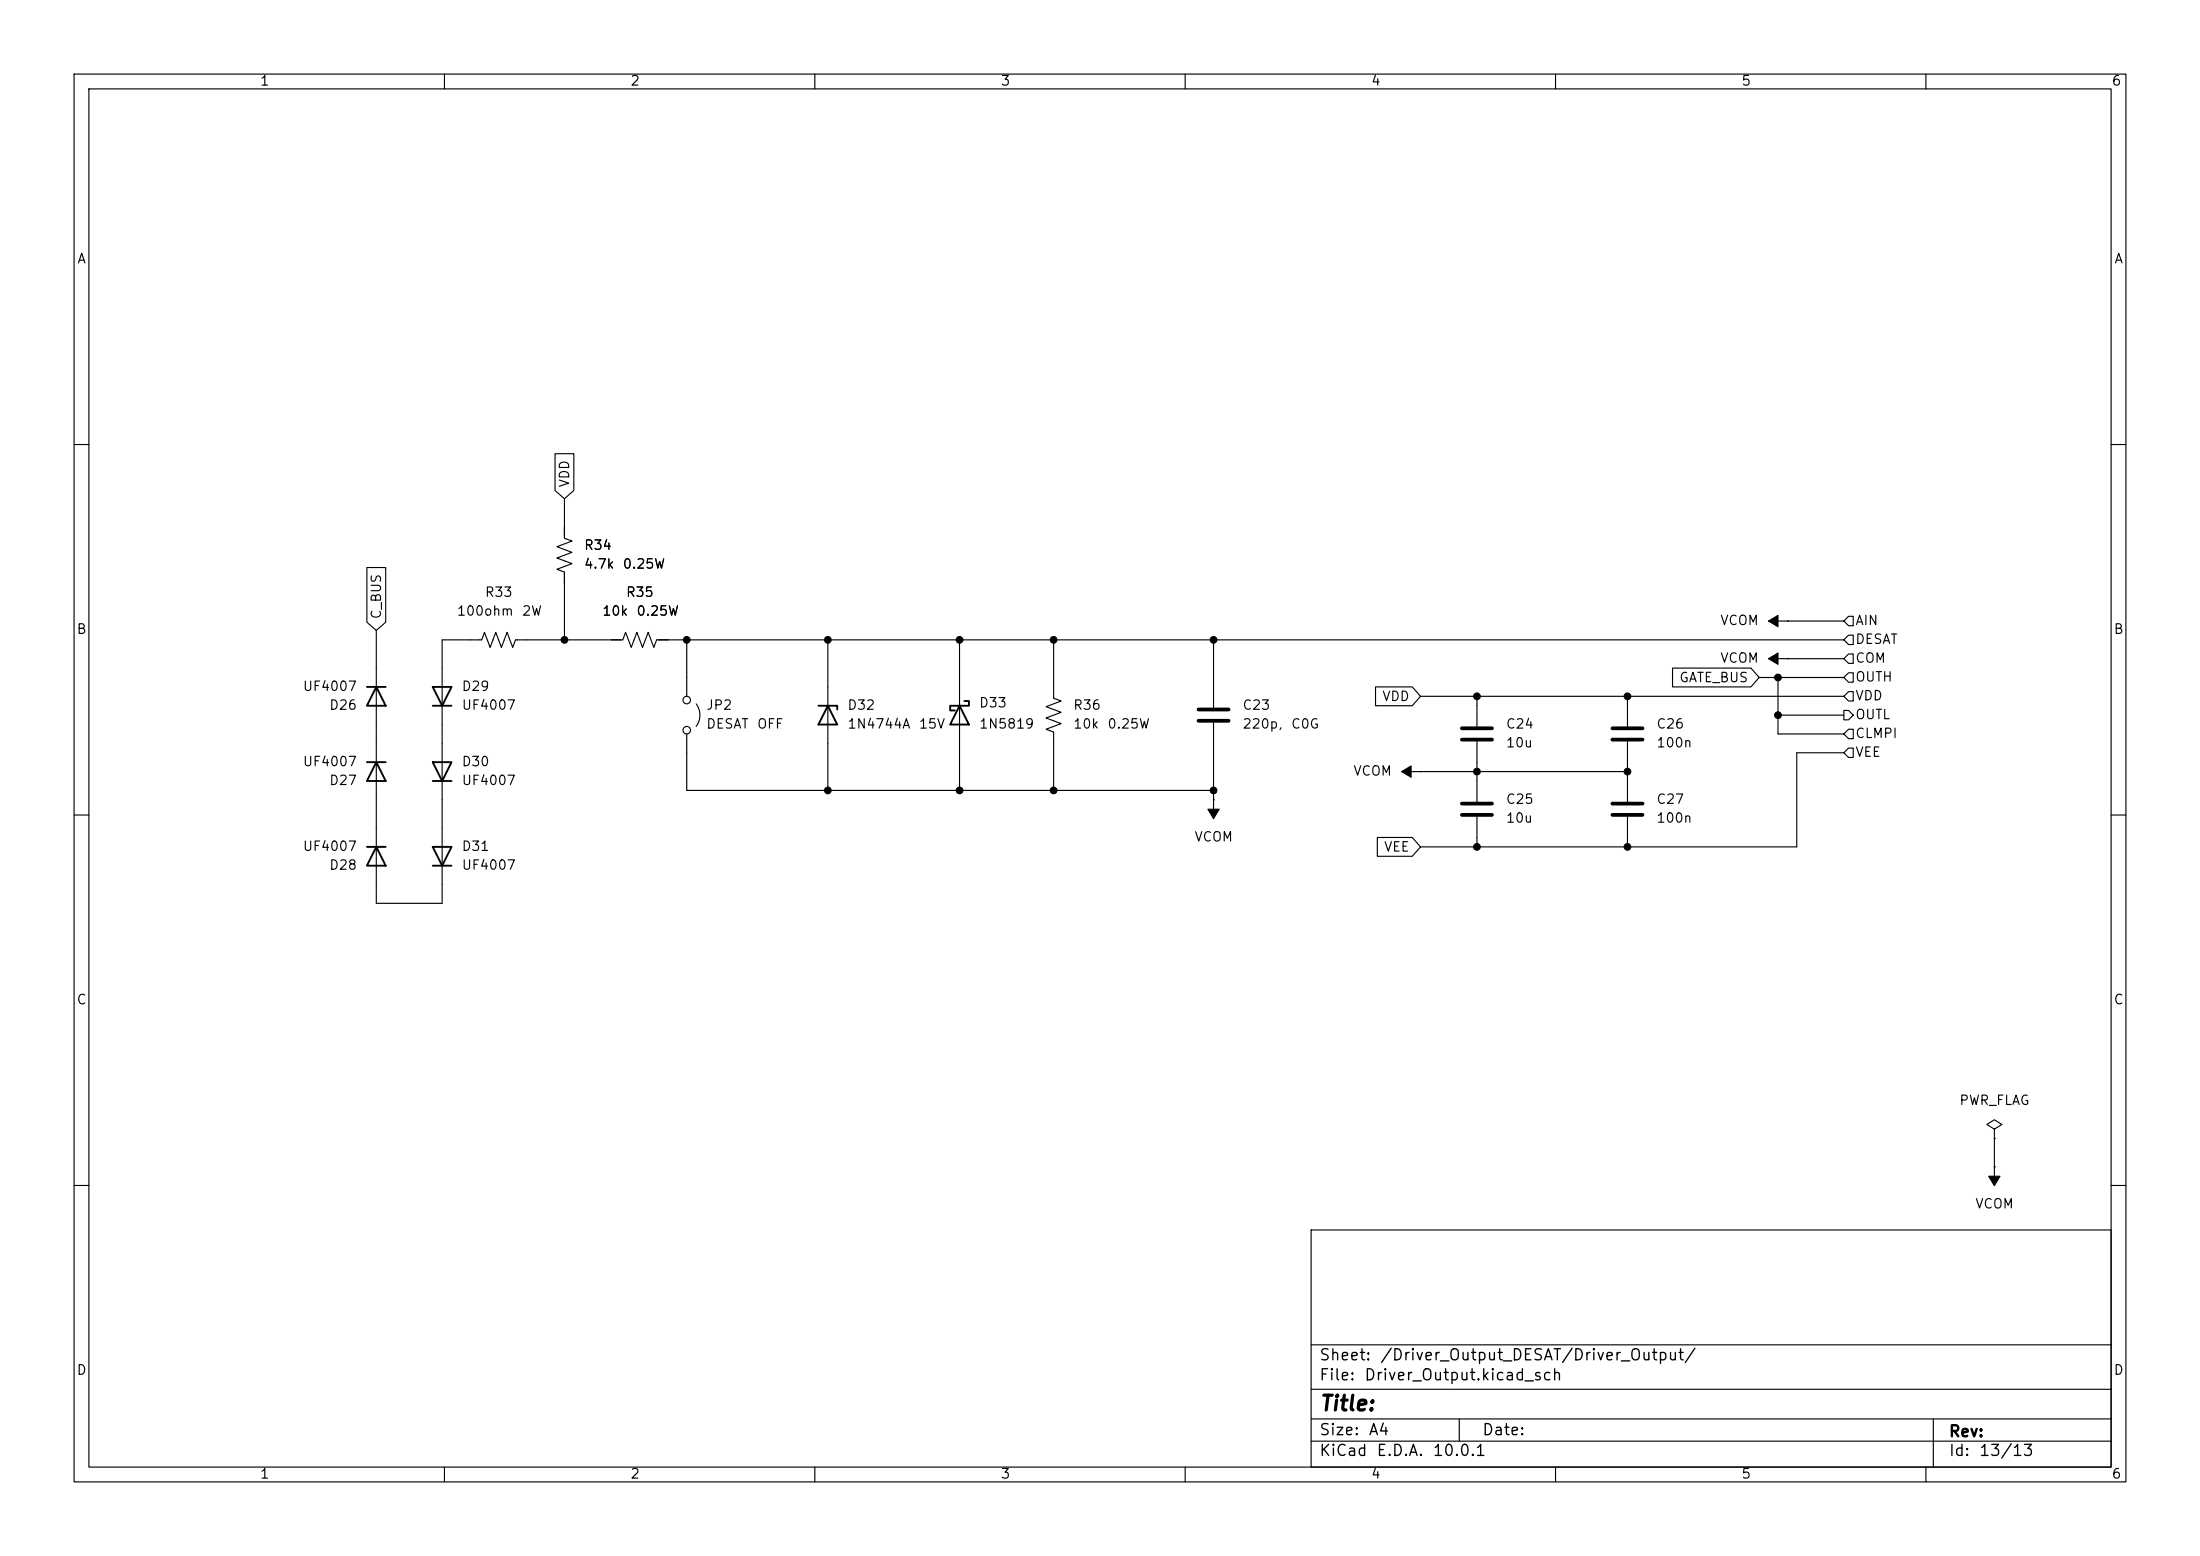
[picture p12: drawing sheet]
(kicad_sch
 (version 20260306)
 (generator "eeschema")
 (generator_version "10.0")
 (paper "A4")
 (lib_symbols
  (symbol "Device:C"
   (pin_numbers (hide yes))
   (pin_names
    (offset 0.254)) (exclude_from_sim no) (in_bom yes) (on_board yes)
   (in_pos_files yes)
   (duplicate_pin_numbers_are_jumpers no)
   (property "Reference" "C" (at 0.635 2.54 0) (show_name no) (do_not_autoplace no) (effects (font (size 1.27 1.27)) (justify left)))
   (property "Value" "C" (at 0.635 -2.54 0) (show_name no) (do_not_autoplace no) (effects (font (size 1.27 1.27)) (justify left)))
   (property "Footprint" "" (at 0.9652 -3.81 0) (show_name no) (do_not_autoplace no) (hide yes) (effects (font (size 1.27 1.27))))
   (property "Datasheet" "" (at 0 0 0) (show_name no) (do_not_autoplace no) (hide yes) (effects (font (size 1.27 1.27))))
   (property "Description" "Unpolarized capacitor" (at 0 0 0) (show_name no) (do_not_autoplace no) (hide yes) (effects (font (size 1.27 1.27))))
   (symbol "C_0_1"
    (polyline (pts (xy -2.032 0.762) (xy 2.032 0.762)) (stroke (width 0.508) (type default)) (fill (type none)))
    (polyline (pts (xy -2.032 -0.762) (xy 2.032 -0.762)) (stroke (width 0.508) (type default)) (fill (type none))))
   (symbol "C_1_1"
    (pin passive line (at 0 3.81 270) (length 2.794) (name "" (effects (font (size 1.27 1.27)))) (number "1" (effects (font (size 1.27 1.27)))))
    (pin passive line (at 0 -3.81 90) (length 2.794) (name "" (effects (font (size 1.27 1.27)))) (number "2" (effects (font (size 1.27 1.27))))))
   (embedded_fonts no))
  (symbol "Device:D"
   (pin_numbers (hide yes))
   (pin_names
    (offset 1.016) (hide yes)) (exclude_from_sim no) (in_bom yes) (on_board yes)
   (in_pos_files yes)
   (duplicate_pin_numbers_are_jumpers no)
   (property "Reference" "D" (at 0 2.54 0) (show_name no) (do_not_autoplace no) (effects (font (size 1.27 1.27))))
   (property "Value" "D" (at 0 -2.54 0) (show_name no) (do_not_autoplace no) (effects (font (size 1.27 1.27))))
   (property "Footprint" "" (at 0 0 0) (show_name no) (do_not_autoplace no) (hide yes) (effects (font (size 1.27 1.27))))
   (property "Datasheet" "" (at 0 0 0) (show_name no) (do_not_autoplace no) (hide yes) (effects (font (size 1.27 1.27))))
   (property "Description" "Diode" (at 0 0 0) (show_name no) (do_not_autoplace no) (hide yes) (effects (font (size 1.27 1.27))))
   (property "Sim.Device" "D" (at 0 0 0) (show_name no) (do_not_autoplace no) (hide yes) (effects (font (size 1.27 1.27))))
   (property "Sim.Pins" "1=K 2=A" (at 0 0 0) (show_name no) (do_not_autoplace no) (hide yes) (effects (font (size 1.27 1.27))))
   (symbol "D_0_1"
    (polyline (pts (xy -1.27 1.27) (xy -1.27 -1.27)) (stroke (width 0.254) (type default)) (fill (type none)))
    (polyline (pts (xy 1.27 1.27) (xy 1.27 -1.27) (xy -1.27 0) (xy 1.27 1.27)) (stroke (width 0.254) (type default)) (fill (type none)))
    (polyline (pts (xy 1.27 0) (xy -1.27 0)) (stroke (width 0) (type default)) (fill (type none))))
   (symbol "D_1_1"
    (pin passive line (at -3.81 0 0) (length 2.54) (name "K" (effects (font (size 1.27 1.27)))) (number "1" (effects (font (size 1.27 1.27)))))
    (pin passive line (at 3.81 0 180) (length 2.54) (name "A" (effects (font (size 1.27 1.27)))) (number "2" (effects (font (size 1.27 1.27))))))
   (embedded_fonts no))
  (symbol "Device:D_Zener"
   (pin_numbers (hide yes))
   (pin_names
    (offset 1.016) (hide yes)) (exclude_from_sim no) (in_bom yes) (on_board yes)
   (in_pos_files yes)
   (duplicate_pin_numbers_are_jumpers no)
   (property "Reference" "D" (at 0 2.54 0) (show_name no) (do_not_autoplace no) (effects (font (size 1.27 1.27))))
   (property "Value" "D_Zener" (at 0 -2.54 0) (show_name no) (do_not_autoplace no) (effects (font (size 1.27 1.27))))
   (property "Footprint" "" (at 0 0 0) (show_name no) (do_not_autoplace no) (hide yes) (effects (font (size 1.27 1.27))))
   (property "Datasheet" "" (at 0 0 0) (show_name no) (do_not_autoplace no) (hide yes) (effects (font (size 1.27 1.27))))
   (property "Description" "Zener diode" (at 0 0 0) (show_name no) (do_not_autoplace no) (hide yes) (effects (font (size 1.27 1.27))))
   (symbol "D_Zener_0_1"
    (polyline (pts (xy -1.27 -1.27) (xy -1.27 1.27) (xy -0.762 1.27)) (stroke (width 0.254) (type default)) (fill (type none)))
    (polyline (pts (xy 1.27 0) (xy -1.27 0)) (stroke (width 0) (type default)) (fill (type none)))
    (polyline (pts (xy 1.27 -1.27) (xy 1.27 1.27) (xy -1.27 0) (xy 1.27 -1.27)) (stroke (width 0.254) (type default)) (fill (type none))))
   (symbol "D_Zener_1_1"
    (pin passive line (at -3.81 0 0) (length 2.54) (name "K" (effects (font (size 1.27 1.27)))) (number "1" (effects (font (size 1.27 1.27)))))
    (pin passive line (at 3.81 0 180) (length 2.54) (name "A" (effects (font (size 1.27 1.27)))) (number "2" (effects (font (size 1.27 1.27))))))
   (embedded_fonts no))
  (symbol "Device:R_US"
   (pin_numbers (hide yes))
   (pin_names
    (offset 0)) (exclude_from_sim no) (in_bom yes) (on_board yes)
   (in_pos_files yes)
   (duplicate_pin_numbers_are_jumpers no)
   (property "Reference" "R" (at 2.54 0 90) (show_name no) (do_not_autoplace no) (effects (font (size 1.27 1.27))))
   (property "Value" "R_US" (at -2.54 0 90) (show_name no) (do_not_autoplace no) (effects (font (size 1.27 1.27))))
   (property "Footprint" "" (at 1.016 -0.254 90) (show_name no) (do_not_autoplace no) (hide yes) (effects (font (size 1.27 1.27))))
   (property "Datasheet" "" (at 0 0 0) (show_name no) (do_not_autoplace no) (hide yes) (effects (font (size 1.27 1.27))))
   (property "Description" "Resistor, US symbol" (at 0 0 0) (show_name no) (do_not_autoplace no) (hide yes) (effects (font (size 1.27 1.27))))
   (symbol "R_US_0_1"
    (polyline (pts (xy 0 2.286) (xy 0 2.54)) (stroke (width 0) (type default)) (fill (type none)))
    (polyline (pts (xy 0 2.286) (xy 1.016 1.905) (xy 0 1.524) (xy -1.016 1.143) (xy 0 0.762)) (stroke (width 0) (type default)) (fill (type none)))
    (polyline (pts (xy 0 0.762) (xy 1.016 0.381) (xy 0 0) (xy -1.016 -0.381) (xy 0 -0.762)) (stroke (width 0) (type default)) (fill (type none)))
    (polyline (pts (xy 0 -0.762) (xy 1.016 -1.143) (xy 0 -1.524) (xy -1.016 -1.905) (xy 0 -2.286)) (stroke (width 0) (type default)) (fill (type none)))
    (polyline (pts (xy 0 -2.286) (xy 0 -2.54)) (stroke (width 0) (type default)) (fill (type none))))
   (symbol "R_US_1_1"
    (pin passive line (at 0 3.81 270) (length 1.27) (name "" (effects (font (size 1.27 1.27)))) (number "1" (effects (font (size 1.27 1.27)))))
    (pin passive line (at 0 -3.81 90) (length 1.27) (name "" (effects (font (size 1.27 1.27)))) (number "2" (effects (font (size 1.27 1.27))))))
   (embedded_fonts no))
  (symbol "Diode:1N5819"
   (pin_numbers (hide yes))
   (pin_names
    (offset 1.016) (hide yes)) (exclude_from_sim no) (in_bom yes) (on_board yes)
   (in_pos_files yes)
   (duplicate_pin_numbers_are_jumpers no)
   (property "Reference" "D" (at 0 2.54 0) (show_name no) (do_not_autoplace no) (effects (font (size 1.27 1.27))))
   (property "Value" "1N5819" (at 0 -2.54 0) (show_name no) (do_not_autoplace no) (effects (font (size 1.27 1.27))))
   (property "Footprint" "Diode_THT:D_DO-41_SOD81_P10.16mm_Horizontal" (at 0 -4.445 0) (show_name no) (do_not_autoplace no) (hide yes) (effects (font (size 1.27 1.27))))
   (property "Datasheet" "http://www.vishay.com/docs/88525/1n5817.pdf" (at 0 0 0) (show_name no) (do_not_autoplace no) (hide yes) (effects (font (size 1.27 1.27))))
   (property "Description" "40V 1A Schottky Barrier Rectifier Diode, DO-41" (at 0 0 0) (show_name no) (do_not_autoplace no) (hide yes) (effects (font (size 1.27 1.27))))
   (symbol "1N5819_0_1"
    (polyline (pts (xy -1.905 0.635) (xy -1.905 1.27) (xy -1.27 1.27) (xy -1.27 -1.27) (xy -0.635 -1.27) (xy -0.635 -0.635)) (stroke (width 0.254) (type default)) (fill (type none)))
    (polyline (pts (xy 1.27 1.27) (xy 1.27 -1.27) (xy -1.27 0) (xy 1.27 1.27)) (stroke (width 0.254) (type default)) (fill (type none)))
    (polyline (pts (xy 1.27 0) (xy -1.27 0)) (stroke (width 0) (type default)) (fill (type none))))
   (symbol "1N5819_1_1"
    (pin passive line (at -3.81 0 0) (length 2.54) (name "K" (effects (font (size 1.27 1.27)))) (number "1" (effects (font (size 1.27 1.27)))))
    (pin passive line (at 3.81 0 180) (length 2.54) (name "A" (effects (font (size 1.27 1.27)))) (number "2" (effects (font (size 1.27 1.27))))))
   (embedded_fonts no))
  (symbol "Jumper:Jumper_2_Open"
   (pin_numbers (hide yes))
   (pin_names
    (offset 0) (hide yes)) (exclude_from_sim no) (in_bom yes) (on_board yes)
   (in_pos_files yes)
   (duplicate_pin_numbers_are_jumpers no)
   (property "Reference" "JP" (at 0 2.794 0) (show_name no) (do_not_autoplace no) (effects (font (size 1.27 1.27))))
   (property "Value" "Jumper_2_Open" (at 0 -2.286 0) (show_name no) (do_not_autoplace no) (effects (font (size 1.27 1.27))))
   (property "Footprint" "" (at 0 0 0) (show_name no) (do_not_autoplace no) (hide yes) (effects (font (size 1.27 1.27))))
   (property "Datasheet" "" (at 0 0 0) (show_name no) (do_not_autoplace no) (hide yes) (effects (font (size 1.27 1.27))))
   (property "Description" "Jumper, 2-pole, open" (at 0 0 0) (show_name no) (do_not_autoplace no) (hide yes) (effects (font (size 1.27 1.27))))
   (symbol "Jumper_2_Open_0_0"
    (circle (center -2.032 0) (radius 0.508) (stroke (width 0) (type default)) (fill (type none)))
    (circle (center 2.032 0) (radius 0.508) (stroke (width 0) (type default)) (fill (type none))))
   (symbol "Jumper_2_Open_0_1"
    (arc (start -1.524 1.27) (mid 0 1.778) (end 1.524 1.27) (stroke (width 0) (type default)) (fill (type none))))
   (symbol "Jumper_2_Open_1_1"
    (pin passive line (at -5.08 0 0) (length 2.54) (name "A" (effects (font (size 1.27 1.27)))) (number "1" (effects (font (size 1.27 1.27)))))
    (pin passive line (at 5.08 0 180) (length 2.54) (name "B" (effects (font (size 1.27 1.27)))) (number "2" (effects (font (size 1.27 1.27))))))
   (embedded_fonts no))
  (symbol "power:PWR_FLAG"
   (power global)
   (pin_numbers (hide yes))
   (pin_names
    (offset 0) (hide yes)) (exclude_from_sim no) (in_bom yes) (on_board yes)
   (in_pos_files yes)
   (duplicate_pin_numbers_are_jumpers no)
   (property "Reference" "#FLG" (at 0 1.905 0) (show_name no) (do_not_autoplace no) (hide yes) (effects (font (size 1.27 1.27))))
   (property "Value" "PWR_FLAG" (at 0 3.81 0) (show_name no) (do_not_autoplace no) (effects (font (size 1.27 1.27))))
   (property "Footprint" "" (at 0 0 0) (show_name no) (do_not_autoplace no) (hide yes) (effects (font (size 1.27 1.27))))
   (property "Datasheet" "" (at 0 0 0) (show_name no) (do_not_autoplace no) (hide yes) (effects (font (size 1.27 1.27))))
   (property "Description" "Special symbol for telling ERC where power comes from" (at 0 0 0) (show_name no) (do_not_autoplace no) (hide yes) (effects (font (size 1.27 1.27))))
   (symbol "PWR_FLAG_0_0"
    (pin power_out line (at 0 0 90) (length 0) (name "" (effects (font (size 1.27 1.27)))) (number "1" (effects (font (size 1.27 1.27))))))
   (symbol "PWR_FLAG_0_1"
    (polyline (pts (xy 0 0) (xy 0 1.27) (xy -1.016 1.905) (xy 0 2.54) (xy 1.016 1.905) (xy 0 1.27)) (stroke (width 0) (type default)) (fill (type none))))
   (embedded_fonts no))
  (symbol "power:VCOM"
   (power global)
   (pin_numbers (hide yes))
   (pin_names
    (offset 0) (hide yes)) (exclude_from_sim no) (in_bom yes) (on_board yes)
   (in_pos_files yes)
   (duplicate_pin_numbers_are_jumpers no)
   (property "Reference" "#PWR" (at 0 -3.81 0) (show_name no) (do_not_autoplace no) (hide yes) (effects (font (size 1.27 1.27))))
   (property "Value" "VCOM" (at 0 3.556 0) (show_name no) (do_not_autoplace no) (effects (font (size 1.27 1.27))))
   (property "Footprint" "" (at 0 0 0) (show_name no) (do_not_autoplace no) (hide yes) (effects (font (size 1.27 1.27))))
   (property "Datasheet" "" (at 0 0 0) (show_name no) (do_not_autoplace no) (hide yes) (effects (font (size 1.27 1.27))))
   (property "Description" "Power symbol creates a global label with name \"VCOM\"" (at 0 0 0) (show_name no) (do_not_autoplace no) (hide yes) (effects (font (size 1.27 1.27))))
   (symbol "VCOM_0_1"
    (polyline (pts (xy 0 0) (xy 0 2.54)) (stroke (width 0) (type default)) (fill (type none)))
    (polyline (pts (xy 0.762 1.27) (xy -0.762 1.27) (xy 0 2.54) (xy 0.762 1.27)) (stroke (width 0) (type default)) (fill (type outline))))
   (symbol "VCOM_1_1"
    (pin power_in line (at 0 0 90) (length 0) (name "" (effects (font (size 1.27 1.27)))) (number "1" (effects (font (size 1.27 1.27))))))
   (embedded_fonts no)))
 (junction
  (at 219.71 114.3)
  (diameter 0)
  (color 0 0 0 0))
 (junction
  (at 142.24 106.68)
  (diameter 0)
  (color 0 0 0 0))
 (junction
  (at 142.24 86.36)
  (diameter 0)
  (color 0 0 0 0))
 (junction
  (at 163.83 106.68)
  (diameter 0)
  (color 0 0 0 0))
 (junction
  (at 219.71 93.98)
  (diameter 0)
  (color 0 0 0 0))
 (junction
  (at 219.71 104.14)
  (diameter 0)
  (color 0 0 0 0))
 (junction
  (at 199.39 114.3)
  (diameter 0)
  (color 0 0 0 0))
 (junction
  (at 92.71 86.36)
  (diameter 0)
  (color 0 0 0 0))
 (junction
  (at 129.54 106.68)
  (diameter 0)
  (color 0 0 0 0))
 (junction
  (at 163.83 86.36)
  (diameter 0)
  (color 0 0 0 0))
 (junction
  (at 129.54 86.36)
  (diameter 0)
  (color 0 0 0 0))
 (junction
  (at 240.03 96.52)
  (diameter 0)
  (color 0 0 0 0))
 (junction
  (at 111.76 86.36)
  (diameter 0)
  (color 0 0 0 0))
 (junction
  (at 76.2 86.36)
  (diameter 0)
  (color 0 0 0 0))
 (junction
  (at 111.76 106.68)
  (diameter 0)
  (color 0 0 0 0))
 (junction
  (at 199.39 104.14)
  (diameter 0)
  (color 0 0 0 0))
 (junction
  (at 199.39 93.98)
  (diameter 0)
  (color 0 0 0 0))
 (junction
  (at 240.03 91.44)
  (diameter 0)
  (color 0 0 0 0))
 (wire
  (pts (xy 191.77 114.3) (xy 199.39 114.3))
  (stroke (width 0) (type default)))
 (wire
  (pts (xy 129.54 92.71) (xy 129.54 86.36))
  (stroke (width 0) (type default)))
 (wire
  (pts (xy 219.71 102.87) (xy 219.71 104.14))
  (stroke (width 0) (type default)))
 (wire
  (pts (xy 242.57 101.6) (xy 248.92 101.6))
  (stroke (width 0) (type default)))
 (wire
  (pts (xy 92.71 106.68) (xy 111.76 106.68))
  (stroke (width 0) (type default)))
 (wire
  (pts (xy 237.49 91.44) (xy 240.03 91.44))
  (stroke (width 0) (type default)))
 (wire
  (pts (xy 92.71 86.36) (xy 111.76 86.36))
  (stroke (width 0) (type default)))
 (wire
  (pts (xy 163.83 106.68) (xy 142.24 106.68))
  (stroke (width 0) (type default)))
 (wire
  (pts (xy 219.71 114.3) (xy 219.71 113.03))
  (stroke (width 0) (type default)))
 (wire
  (pts (xy 129.54 100.33) (xy 129.54 106.68))
  (stroke (width 0) (type default)))
 (wire
  (pts (xy 92.71 91.44) (xy 92.71 86.36))
  (stroke (width 0) (type default)))
 (wire
  (pts (xy 76.2 86.36) (xy 82.55 86.36))
  (stroke (width 0) (type default)))
 (wire
  (pts (xy 219.71 93.98) (xy 248.92 93.98))
  (stroke (width 0) (type default)))
 (wire
  (pts (xy 219.71 114.3) (xy 242.57 114.3))
  (stroke (width 0) (type default)))
 (wire
  (pts (xy 59.69 107.95) (xy 59.69 111.76))
  (stroke (width 0) (type default)))
 (wire
  (pts (xy 240.03 96.52) (xy 240.03 99.06))
  (stroke (width 0) (type default)))
 (wire
  (pts (xy 240.03 91.44) (xy 248.92 91.44))
  (stroke (width 0) (type default)))
 (wire
  (pts (xy 142.24 86.36) (xy 163.83 86.36))
  (stroke (width 0) (type default)))
 (wire
  (pts (xy 163.83 86.36) (xy 248.92 86.36))
  (stroke (width 0) (type default)))
 (wire
  (pts (xy 59.69 86.36) (xy 59.69 90.17))
  (stroke (width 0) (type default)))
 (wire
  (pts (xy 76.2 67.31) (xy 76.2 71.12))
  (stroke (width 0) (type default)))
 (wire
  (pts (xy 76.2 78.74) (xy 76.2 86.36))
  (stroke (width 0) (type default)))
 (wire
  (pts (xy 240.03 96.52) (xy 248.92 96.52))
  (stroke (width 0) (type default)))
 (wire
  (pts (xy 191.77 104.14) (xy 199.39 104.14))
  (stroke (width 0) (type default)))
 (wire
  (pts (xy 163.83 106.68) (xy 163.83 107.95))
  (stroke (width 0) (type default)))
 (wire
  (pts (xy 199.39 104.14) (xy 219.71 104.14))
  (stroke (width 0) (type default)))
 (wire
  (pts (xy 59.69 121.92) (xy 59.69 119.38))
  (stroke (width 0) (type default)))
 (wire
  (pts (xy 191.77 93.98) (xy 199.39 93.98))
  (stroke (width 0) (type default)))
 (wire
  (pts (xy 269.24 153.67) (xy 269.24 157.48))
  (stroke (width 0) (type default)))
 (wire
  (pts (xy 59.69 97.79) (xy 59.69 100.33))
  (stroke (width 0) (type default)))
 (wire
  (pts (xy 111.76 86.36) (xy 129.54 86.36))
  (stroke (width 0) (type default)))
 (wire
  (pts (xy 63.5 86.36) (xy 59.69 86.36))
  (stroke (width 0) (type default)))
 (wire
  (pts (xy 163.83 100.33) (xy 163.83 106.68))
  (stroke (width 0) (type default)))
 (wire
  (pts (xy 241.3 88.9) (xy 248.92 88.9))
  (stroke (width 0) (type default)))
 (wire
  (pts (xy 240.03 91.44) (xy 240.03 96.52))
  (stroke (width 0) (type default)))
 (wire
  (pts (xy 242.57 114.3) (xy 242.57 101.6))
  (stroke (width 0) (type default)))
 (wire
  (pts (xy 71.12 86.36) (xy 76.2 86.36))
  (stroke (width 0) (type default)))
 (wire
  (pts (xy 90.17 86.36) (xy 92.71 86.36))
  (stroke (width 0) (type default)))
 (wire
  (pts (xy 92.71 101.6) (xy 92.71 106.68))
  (stroke (width 0) (type default)))
 (wire
  (pts (xy 199.39 114.3) (xy 219.71 114.3))
  (stroke (width 0) (type default)))
 (wire
  (pts (xy 50.8 111.76) (xy 50.8 107.95))
  (stroke (width 0) (type default)))
 (wire
  (pts (xy 199.39 104.14) (xy 199.39 105.41))
  (stroke (width 0) (type default)))
 (wire
  (pts (xy 50.8 90.17) (xy 50.8 85.09))
  (stroke (width 0) (type default)))
 (wire
  (pts (xy 199.39 93.98) (xy 219.71 93.98))
  (stroke (width 0) (type default)))
 (wire
  (pts (xy 199.39 93.98) (xy 199.39 95.25))
  (stroke (width 0) (type default)))
 (wire
  (pts (xy 129.54 86.36) (xy 142.24 86.36))
  (stroke (width 0) (type default)))
 (wire
  (pts (xy 111.76 92.71) (xy 111.76 86.36))
  (stroke (width 0) (type default)))
 (wire
  (pts (xy 199.39 102.87) (xy 199.39 104.14))
  (stroke (width 0) (type default)))
 (wire
  (pts (xy 241.3 83.82) (xy 248.92 83.82))
  (stroke (width 0) (type default)))
 (wire
  (pts (xy 129.54 106.68) (xy 142.24 106.68))
  (stroke (width 0) (type default)))
 (wire
  (pts (xy 111.76 106.68) (xy 129.54 106.68))
  (stroke (width 0) (type default)))
 (wire
  (pts (xy 50.8 121.92) (xy 59.69 121.92))
  (stroke (width 0) (type default)))
 (wire
  (pts (xy 142.24 100.33) (xy 142.24 106.68))
  (stroke (width 0) (type default)))
 (wire
  (pts (xy 50.8 100.33) (xy 50.8 97.79))
  (stroke (width 0) (type default)))
 (wire
  (pts (xy 163.83 86.36) (xy 163.83 92.71))
  (stroke (width 0) (type default)))
 (wire
  (pts (xy 142.24 92.71) (xy 142.24 86.36))
  (stroke (width 0) (type default)))
 (wire
  (pts (xy 219.71 104.14) (xy 219.71 105.41))
  (stroke (width 0) (type default)))
 (wire
  (pts (xy 111.76 100.33) (xy 111.76 106.68))
  (stroke (width 0) (type default)))
 (wire
  (pts (xy 240.03 99.06) (xy 248.92 99.06))
  (stroke (width 0) (type default)))
 (wire
  (pts (xy 199.39 113.03) (xy 199.39 114.3))
  (stroke (width 0) (type default)))
 (wire
  (pts (xy 219.71 93.98) (xy 219.71 95.25))
  (stroke (width 0) (type default)))
 (wire
  (pts (xy 50.8 121.92) (xy 50.8 119.38))
  (stroke (width 0) (type default)))
 (global_label "VDD"
  (shape input)
  (at 76.2 67.31 90)
  (fields_autoplaced yes)
  (effects (font (size 1.27 1.27)) (justify left))
  (property "Intersheetrefs" "${INTERSHEET_REFS}" (at 76.2 60.6962 90) (hide yes) (show_name no) (do_not_autoplace no) (effects (font (size 1.27 1.27)) (justify left))))
 (global_label "VEE"
  (shape input)
  (at 191.77 114.3 180)
  (fields_autoplaced yes)
  (effects (font (size 1.27 1.27)) (justify right))
  (property "Intersheetrefs" "${INTERSHEET_REFS}" (at 185.3982 114.3 0) (hide yes) (show_name no) (do_not_autoplace no) (effects (font (size 1.27 1.27)) (justify right))))
 (global_label "GATE_BUS"
  (shape input)
  (at 237.49 91.44 180)
  (fields_autoplaced yes)
  (effects (font (size 1.27 1.27)) (justify right))
  (property "Intersheetrefs" "${INTERSHEET_REFS}" (at 225.252 91.44 0) (hide yes) (show_name no) (do_not_autoplace no) (effects (font (size 1.27 1.27)) (justify right))))
 (global_label "VDD"
  (shape input)
  (at 191.77 93.98 180)
  (fields_autoplaced yes)
  (effects (font (size 1.27 1.27)) (justify right))
  (property "Intersheetrefs" "${INTERSHEET_REFS}" (at 185.1562 93.98 0) (hide yes) (show_name no) (do_not_autoplace no) (effects (font (size 1.27 1.27)) (justify right))))
 (global_label "C_BUS"
  (shape input)
  (at 50.8 85.09 90)
  (fields_autoplaced yes)
  (effects (font (size 1.27 1.27)) (justify left))
  (property "Intersheetrefs" "${INTERSHEET_REFS}" (at 50.8 76.0572 90) (hide yes) (show_name no) (do_not_autoplace no) (effects (font (size 1.27 1.27)) (justify left))))
 (hierarchical_label "COM"
  (shape input)
  (at 248.92 88.9 0)
  (effects (font (size 1.27 1.27)) (justify left)))
 (hierarchical_label "VDD"
  (shape input)
  (at 248.92 93.98 0)
  (effects (font (size 1.27 1.27)) (justify left)))
 (hierarchical_label "AIN"
  (shape input)
  (at 248.92 83.82 0)
  (effects (font (size 1.27 1.27)) (justify left)))
 (hierarchical_label "OUTH"
  (shape input)
  (at 248.92 91.44 0)
  (effects (font (size 1.27 1.27)) (justify left)))
 (hierarchical_label "CLMPI"
  (shape input)
  (at 248.92 99.06 0)
  (effects (font (size 1.27 1.27)) (justify left)))
 (hierarchical_label "VEE"
  (shape input)
  (at 248.92 101.6 0)
  (effects (font (size 1.27 1.27)) (justify left)))
 (hierarchical_label "OUTL"
  (shape output)
  (at 248.92 96.52 0)
  (effects (font (size 1.27 1.27)) (justify left)))
 (hierarchical_label "DESAT"
  (shape input)
  (at 248.92 86.36 0)
  (effects (font (size 1.27 1.27)) (justify left)))
 (symbol
  (lib_id "Device:C")
  (at 199.39 99.06 0)
  (unit 1)
  (body_style 1)
  (exclude_from_sim no)
  (in_bom yes)
  (on_board yes)
  (in_pos_files yes)
  (dnp no)
  (fields_autoplaced yes)
  (property "Reference" "C24" (at 203.2 97.7899 0) (show_name no) (do_not_autoplace no) (effects (font (size 1.27 1.27)) (justify left)))
  (property "Value" "10u" (at 203.2 100.3299 0) (show_name no) (do_not_autoplace no) (effects (font (size 1.27 1.27)) (justify left)))
  (property "Footprint" "" (at 200.3552 102.87 0) (hide yes) (show_name no) (do_not_autoplace no) (effects (font (size 1.27 1.27))))
  (property "Datasheet" "" (at 199.39 99.06 0) (hide yes) (show_name no) (do_not_autoplace no) (effects (font (size 1.27 1.27))))
  (property "Description" "Unpolarized capacitor" (at 199.39 99.06 0) (hide yes) (show_name no) (do_not_autoplace no) (effects (font (size 1.27 1.27))))
  (pin "2")
  (pin "1"))
 (symbol
  (lib_id "Device:D")
  (at 59.69 104.14 90)
  (unit 1)
  (body_style 1)
  (exclude_from_sim no)
  (in_bom yes)
  (on_board yes)
  (in_pos_files yes)
  (dnp no)
  (fields_autoplaced yes)
  (property "Reference" "D30" (at 62.23 102.8699 90) (show_name no) (do_not_autoplace no) (effects (font (size 1.27 1.27)) (justify right)))
  (property "Value" "UF4007" (at 62.23 105.4099 90) (show_name no) (do_not_autoplace no) (effects (font (size 1.27 1.27)) (justify right)))
  (property "Footprint" "Diode_THT:D_DO-41_SOD81_P10.16mm_Horizontal" (at 59.69 104.14 0) (hide yes) (show_name no) (do_not_autoplace no) (effects (font (size 1.27 1.27))))
  (property "Datasheet" "" (at 59.69 104.14 0) (hide yes) (show_name no) (do_not_autoplace no) (effects (font (size 1.27 1.27))))
  (property "Description" "Diode" (at 59.69 104.14 0) (hide yes) (show_name no) (do_not_autoplace no) (effects (font (size 1.27 1.27))))
  (property "Sim.Device" "D" (at 59.69 104.14 0) (hide yes) (show_name no) (do_not_autoplace no) (effects (font (size 1.27 1.27))))
  (property "Sim.Pins" "1=K 2=A" (at 59.69 104.14 0) (hide yes) (show_name no) (do_not_autoplace no) (effects (font (size 1.27 1.27))))
  (pin "1")
  (pin "2"))
 (symbol
  (lib_id "power:VCOM")
  (at 163.83 107.95 180)
  (unit 1)
  (body_style 1)
  (exclude_from_sim no)
  (in_bom yes)
  (on_board yes)
  (in_pos_files yes)
  (dnp no)
  (fields_autoplaced yes)
  (property "Reference" "#PWR038" (at 163.83 104.14 0) (hide yes) (show_name no) (do_not_autoplace no) (effects (font (size 1.27 1.27))))
  (property "Value" "VCOM" (at 163.83 113.03 0) (show_name no) (do_not_autoplace no) (effects (font (size 1.27 1.27))))
  (property "Footprint" "" (at 163.83 107.95 0) (hide yes) (show_name no) (do_not_autoplace no) (effects (font (size 1.27 1.27))))
  (property "Datasheet" "" (at 163.83 107.95 0) (hide yes) (show_name no) (do_not_autoplace no) (effects (font (size 1.27 1.27))))
  (property "Description" "Power symbol creates a global label with name \"VCOM\"" (at 163.83 107.95 0) (hide yes) (show_name no) (do_not_autoplace no) (effects (font (size 1.27 1.27))))
  (pin "1"))
 (symbol
  (lib_id "power:PWR_FLAG")
  (at 269.24 153.67 0)
  (unit 1)
  (body_style 1)
  (exclude_from_sim no)
  (in_bom yes)
  (on_board yes)
  (in_pos_files yes)
  (dnp no)
  (fields_autoplaced yes)
  (property "Reference" "#FLG02" (at 269.24 151.765 0) (hide yes) (show_name no) (do_not_autoplace no) (effects (font (size 1.27 1.27))))
  (property "Value" "PWR_FLAG" (at 269.24 148.59 0) (show_name no) (do_not_autoplace no) (effects (font (size 1.27 1.27))))
  (property "Footprint" "" (at 269.24 153.67 0) (hide yes) (show_name no) (do_not_autoplace no) (effects (font (size 1.27 1.27))))
  (property "Datasheet" "" (at 269.24 153.67 0) (hide yes) (show_name no) (do_not_autoplace no) (effects (font (size 1.27 1.27))))
  (property "Description" "Special symbol for telling ERC where power comes from" (at 269.24 153.67 0) (hide yes) (show_name no) (do_not_autoplace no) (effects (font (size 1.27 1.27))))
  (pin "1"))
 (symbol
  (lib_id "Device:D")
  (at 59.69 93.98 90)
  (unit 1)
  (body_style 1)
  (exclude_from_sim no)
  (in_bom yes)
  (on_board yes)
  (in_pos_files yes)
  (dnp no)
  (fields_autoplaced yes)
  (property "Reference" "D29" (at 62.23 92.7099 90) (show_name no) (do_not_autoplace no) (effects (font (size 1.27 1.27)) (justify right)))
  (property "Value" "UF4007" (at 62.23 95.2499 90) (show_name no) (do_not_autoplace no) (effects (font (size 1.27 1.27)) (justify right)))
  (property "Footprint" "Diode_THT:D_DO-41_SOD81_P10.16mm_Horizontal" (at 59.69 93.98 0) (hide yes) (show_name no) (do_not_autoplace no) (effects (font (size 1.27 1.27))))
  (property "Datasheet" "" (at 59.69 93.98 0) (hide yes) (show_name no) (do_not_autoplace no) (effects (font (size 1.27 1.27))))
  (property "Description" "Diode" (at 59.69 93.98 0) (hide yes) (show_name no) (do_not_autoplace no) (effects (font (size 1.27 1.27))))
  (property "Sim.Device" "D" (at 59.69 93.98 0) (hide yes) (show_name no) (do_not_autoplace no) (effects (font (size 1.27 1.27))))
  (property "Sim.Pins" "1=K 2=A" (at 59.69 93.98 0) (hide yes) (show_name no) (do_not_autoplace no) (effects (font (size 1.27 1.27))))
  (pin "1")
  (pin "2"))
 (symbol
  (lib_id "Device:D")
  (at 59.69 115.57 90)
  (unit 1)
  (body_style 1)
  (exclude_from_sim no)
  (in_bom yes)
  (on_board yes)
  (in_pos_files yes)
  (dnp no)
  (fields_autoplaced yes)
  (property "Reference" "D31" (at 62.23 114.2999 90) (show_name no) (do_not_autoplace no) (effects (font (size 1.27 1.27)) (justify right)))
  (property "Value" "UF4007" (at 62.23 116.8399 90) (show_name no) (do_not_autoplace no) (effects (font (size 1.27 1.27)) (justify right)))
  (property "Footprint" "Diode_THT:D_DO-41_SOD81_P10.16mm_Horizontal" (at 59.69 115.57 0) (hide yes) (show_name no) (do_not_autoplace no) (effects (font (size 1.27 1.27))))
  (property "Datasheet" "" (at 59.69 115.57 0) (hide yes) (show_name no) (do_not_autoplace no) (effects (font (size 1.27 1.27))))
  (property "Description" "Diode" (at 59.69 115.57 0) (hide yes) (show_name no) (do_not_autoplace no) (effects (font (size 1.27 1.27))))
  (property "Sim.Device" "D" (at 59.69 115.57 0) (hide yes) (show_name no) (do_not_autoplace no) (effects (font (size 1.27 1.27))))
  (property "Sim.Pins" "1=K 2=A" (at 59.69 115.57 0) (hide yes) (show_name no) (do_not_autoplace no) (effects (font (size 1.27 1.27))))
  (pin "1")
  (pin "2"))
 (symbol
  (lib_id "Device:R_US")
  (at 76.2 74.93 180)
  (unit 1)
  (body_style 1)
  (exclude_from_sim no)
  (in_bom yes)
  (on_board yes)
  (in_pos_files yes)
  (dnp no)
  (fields_autoplaced yes)
  (property "Reference" "R34" (at 78.74 73.6599 0) (show_name no) (do_not_autoplace no) (effects (font (size 1.27 1.27)) (justify right)))
  (property "Value" "4.7k 0.25W" (at 78.74 76.1999 0) (show_name no) (do_not_autoplace no) (effects (font (size 1.27 1.27)) (justify right)))
  (property "Footprint" "Resistor_THT:R_Axial_DIN0207_L6.3mm_D2.5mm_P10.16mm_Horizontal" (at 75.184 74.676 90) (hide yes) (show_name no) (do_not_autoplace no) (effects (font (size 1.27 1.27))))
  (property "Datasheet" "" (at 76.2 74.93 0) (hide yes) (show_name no) (do_not_autoplace no) (effects (font (size 1.27 1.27))))
  (property "Description" "Resistor, US symbol" (at 76.2 74.93 0) (hide yes) (show_name no) (do_not_autoplace no) (effects (font (size 1.27 1.27))))
  (pin "2")
  (pin "1"))
 (symbol
  (lib_id "Device:C")
  (at 163.83 96.52 0)
  (unit 1)
  (body_style 1)
  (exclude_from_sim no)
  (in_bom yes)
  (on_board yes)
  (in_pos_files yes)
  (dnp no)
  (fields_autoplaced yes)
  (property "Reference" "C23" (at 167.64 95.2499 0) (show_name no) (do_not_autoplace no) (effects (font (size 1.27 1.27)) (justify left)))
  (property "Value" "220p, C0G" (at 167.64 97.7899 0) (show_name no) (do_not_autoplace no) (effects (font (size 1.27 1.27)) (justify left)))
  (property "Footprint" "" (at 164.7952 100.33 0) (hide yes) (show_name no) (do_not_autoplace no) (effects (font (size 1.27 1.27))))
  (property "Datasheet" "" (at 163.83 96.52 0) (hide yes) (show_name no) (do_not_autoplace no) (effects (font (size 1.27 1.27))))
  (property "Description" "Unpolarized capacitor" (at 163.83 96.52 0) (hide yes) (show_name no) (do_not_autoplace no) (effects (font (size 1.27 1.27))))
  (pin "2")
  (pin "1"))
 (symbol
  (lib_id "power:VCOM")
  (at 269.24 157.48 180)
  (unit 1)
  (body_style 1)
  (exclude_from_sim no)
  (in_bom yes)
  (on_board yes)
  (in_pos_files yes)
  (dnp no)
  (fields_autoplaced yes)
  (property "Reference" "#PWR040" (at 269.24 153.67 0) (hide yes) (show_name no) (do_not_autoplace no) (effects (font (size 1.27 1.27))))
  (property "Value" "VCOM" (at 269.24 162.56 0) (show_name no) (do_not_autoplace no) (effects (font (size 1.27 1.27))))
  (property "Footprint" "" (at 269.24 157.48 0) (hide yes) (show_name no) (do_not_autoplace no) (effects (font (size 1.27 1.27))))
  (property "Datasheet" "" (at 269.24 157.48 0) (hide yes) (show_name no) (do_not_autoplace no) (effects (font (size 1.27 1.27))))
  (property "Description" "Power symbol creates a global label with name \"VCOM\"" (at 269.24 157.48 0) (hide yes) (show_name no) (do_not_autoplace no) (effects (font (size 1.27 1.27))))
  (pin "1"))
 (symbol
  (lib_id "power:VCOM")
  (at 191.77 104.14 90)
  (unit 1)
  (body_style 1)
  (exclude_from_sim no)
  (in_bom yes)
  (on_board yes)
  (in_pos_files yes)
  (dnp no)
  (fields_autoplaced yes)
  (property "Reference" "#PWR044" (at 195.58 104.14 0) (hide yes) (show_name no) (do_not_autoplace no) (effects (font (size 1.27 1.27))))
  (property "Value" "VCOM" (at 187.96 104.1399 90) (show_name no) (do_not_autoplace no) (effects (font (size 1.27 1.27)) (justify left)))
  (property "Footprint" "" (at 191.77 104.14 0) (hide yes) (show_name no) (do_not_autoplace no) (effects (font (size 1.27 1.27))))
  (property "Datasheet" "" (at 191.77 104.14 0) (hide yes) (show_name no) (do_not_autoplace no) (effects (font (size 1.27 1.27))))
  (property "Description" "Power symbol creates a global label with name \"VCOM\"" (at 191.77 104.14 0) (hide yes) (show_name no) (do_not_autoplace no) (effects (font (size 1.27 1.27))))
  (pin "1"))
 (symbol
  (lib_id "Device:D")
  (at 50.8 93.98 270)
  (unit 1)
  (body_style 1)
  (exclude_from_sim no)
  (in_bom yes)
  (on_board yes)
  (in_pos_files yes)
  (dnp no)
  (fields_autoplaced yes)
  (property "Reference" "D26" (at 48.26 95.2501 90) (show_name no) (do_not_autoplace no) (effects (font (size 1.27 1.27)) (justify right)))
  (property "Value" "UF4007" (at 48.26 92.7101 90) (show_name no) (do_not_autoplace no) (effects (font (size 1.27 1.27)) (justify right)))
  (property "Footprint" "Diode_THT:D_DO-41_SOD81_P10.16mm_Horizontal" (at 50.8 93.98 0) (hide yes) (show_name no) (do_not_autoplace no) (effects (font (size 1.27 1.27))))
  (property "Datasheet" "" (at 50.8 93.98 0) (hide yes) (show_name no) (do_not_autoplace no) (effects (font (size 1.27 1.27))))
  (property "Description" "Diode" (at 50.8 93.98 0) (hide yes) (show_name no) (do_not_autoplace no) (effects (font (size 1.27 1.27))))
  (property "Sim.Device" "D" (at 50.8 93.98 0) (hide yes) (show_name no) (do_not_autoplace no) (effects (font (size 1.27 1.27))))
  (property "Sim.Pins" "1=K 2=A" (at 50.8 93.98 0) (hide yes) (show_name no) (do_not_autoplace no) (effects (font (size 1.27 1.27))))
  (pin "1")
  (pin "2"))
 (symbol
  (lib_id "Device:R_US")
  (at 142.24 96.52 0)
  (unit 1)
  (body_style 1)
  (exclude_from_sim no)
  (in_bom yes)
  (on_board yes)
  (in_pos_files yes)
  (dnp no)
  (fields_autoplaced yes)
  (property "Reference" "R36" (at 144.78 95.2499 0) (show_name no) (do_not_autoplace no) (effects (font (size 1.27 1.27)) (justify left)))
  (property "Value" "10k 0.25W" (at 144.78 97.7899 0) (show_name no) (do_not_autoplace no) (effects (font (size 1.27 1.27)) (justify left)))
  (property "Footprint" "Resistor_THT:R_Axial_DIN0207_L6.3mm_D2.5mm_P10.16mm_Horizontal" (at 143.256 96.774 90) (hide yes) (show_name no) (do_not_autoplace no) (effects (font (size 1.27 1.27))))
  (property "Datasheet" "" (at 142.24 96.52 0) (hide yes) (show_name no) (do_not_autoplace no) (effects (font (size 1.27 1.27))))
  (property "Description" "Resistor, US symbol" (at 142.24 96.52 0) (hide yes) (show_name no) (do_not_autoplace no) (effects (font (size 1.27 1.27))))
  (pin "2")
  (pin "1"))
 (symbol
  (lib_id "Device:C")
  (at 219.71 99.06 0)
  (unit 1)
  (body_style 1)
  (exclude_from_sim no)
  (in_bom yes)
  (on_board yes)
  (in_pos_files yes)
  (dnp no)
  (fields_autoplaced yes)
  (property "Reference" "C26" (at 223.52 97.7899 0) (show_name no) (do_not_autoplace no) (effects (font (size 1.27 1.27)) (justify left)))
  (property "Value" "100n" (at 223.52 100.3299 0) (show_name no) (do_not_autoplace no) (effects (font (size 1.27 1.27)) (justify left)))
  (property "Footprint" "" (at 220.6752 102.87 0) (hide yes) (show_name no) (do_not_autoplace no) (effects (font (size 1.27 1.27))))
  (property "Datasheet" "" (at 219.71 99.06 0) (hide yes) (show_name no) (do_not_autoplace no) (effects (font (size 1.27 1.27))))
  (property "Description" "Unpolarized capacitor" (at 219.71 99.06 0) (hide yes) (show_name no) (do_not_autoplace no) (effects (font (size 1.27 1.27))))
  (pin "2")
  (pin "1"))
 (symbol
  (lib_id "Device:R_US")
  (at 86.36 86.36 90)
  (unit 1)
  (body_style 1)
  (exclude_from_sim no)
  (in_bom yes)
  (on_board yes)
  (in_pos_files yes)
  (dnp no)
  (fields_autoplaced yes)
  (property "Reference" "R35" (at 86.36 80.01 90) (show_name no) (do_not_autoplace no) (effects (font (size 1.27 1.27))))
  (property "Value" "10k 0.25W" (at 86.36 82.55 90) (show_name no) (do_not_autoplace no) (effects (font (size 1.27 1.27))))
  (property "Footprint" "Resistor_THT:R_Axial_DIN0207_L6.3mm_D2.5mm_P10.16mm_Horizontal" (at 86.614 85.344 90) (hide yes) (show_name no) (do_not_autoplace no) (effects (font (size 1.27 1.27))))
  (property "Datasheet" "" (at 86.36 86.36 0) (hide yes) (show_name no) (do_not_autoplace no) (effects (font (size 1.27 1.27))))
  (property "Description" "Resistor, US symbol" (at 86.36 86.36 0) (hide yes) (show_name no) (do_not_autoplace no) (effects (font (size 1.27 1.27))))
  (pin "2")
  (pin "1"))
 (symbol
  (lib_id "Device:R_US")
  (at 67.31 86.36 90)
  (unit 1)
  (body_style 1)
  (exclude_from_sim no)
  (in_bom yes)
  (on_board yes)
  (in_pos_files yes)
  (dnp no)
  (fields_autoplaced yes)
  (property "Reference" "R33" (at 67.31 80.01 90) (show_name no) (do_not_autoplace no) (effects (font (size 1.27 1.27))))
  (property "Value" "100ohm 2W" (at 67.31 82.55 90) (show_name no) (do_not_autoplace no) (effects (font (size 1.27 1.27))))
  (property "Footprint" "Resistor_THT:R_Axial_DIN0516_L15.5mm_D5.0mm_P20.32mm_Horizontal" (at 67.564 85.344 90) (hide yes) (show_name no) (do_not_autoplace no) (effects (font (size 1.27 1.27))))
  (property "Datasheet" "" (at 67.31 86.36 0) (hide yes) (show_name no) (do_not_autoplace no) (effects (font (size 1.27 1.27))))
  (property "Description" "Resistor, US symbol" (at 67.31 86.36 0) (hide yes) (show_name no) (do_not_autoplace no) (effects (font (size 1.27 1.27))))
  (pin "2")
  (pin "1"))
 (symbol
  (lib_id "Device:D_Zener")
  (at 111.76 96.52 270)
  (unit 1)
  (body_style 1)
  (exclude_from_sim no)
  (in_bom yes)
  (on_board yes)
  (in_pos_files yes)
  (dnp no)
  (fields_autoplaced yes)
  (property "Reference" "D32" (at 114.3 95.2499 90) (show_name no) (do_not_autoplace no) (effects (font (size 1.27 1.27)) (justify left)))
  (property "Value" "1N4744A 15V" (at 114.3 97.7899 90) (show_name no) (do_not_autoplace no) (effects (font (size 1.27 1.27)) (justify left)))
  (property "Footprint" "Diode_THT:D_DO-41_SOD81_P7.62mm_Horizontal" (at 111.76 96.52 0) (hide yes) (show_name no) (do_not_autoplace no) (effects (font (size 1.27 1.27))))
  (property "Datasheet" "" (at 111.76 96.52 0) (hide yes) (show_name no) (do_not_autoplace no) (effects (font (size 1.27 1.27))))
  (property "Description" "Zener diode" (at 111.76 96.52 0) (hide yes) (show_name no) (do_not_autoplace no) (effects (font (size 1.27 1.27))))
  (pin "2")
  (pin "1"))
 (symbol
  (lib_id "Jumper:Jumper_2_Open")
  (at 92.71 96.52 270)
  (unit 1)
  (body_style 1)
  (exclude_from_sim no)
  (in_bom yes)
  (on_board yes)
  (in_pos_files yes)
  (dnp no)
  (fields_autoplaced yes)
  (property "Reference" "JP2" (at 95.25 95.2499 90) (show_name no) (do_not_autoplace no) (effects (font (size 1.27 1.27)) (justify left)))
  (property "Value" "DESAT OFF" (at 95.25 97.7899 90) (show_name no) (do_not_autoplace no) (effects (font (size 1.27 1.27)) (justify left)))
  (property "Footprint" "TestPoint:TestPoint_2Pads_Pitch2.54mm_Drill0.8mm" (at 92.71 96.52 0) (hide yes) (show_name no) (do_not_autoplace no) (effects (font (size 1.27 1.27))))
  (property "Datasheet" "" (at 92.71 96.52 0) (hide yes) (show_name no) (do_not_autoplace no) (effects (font (size 1.27 1.27))))
  (property "Description" "Jumper, 2-pole, open" (at 92.71 96.52 0) (hide yes) (show_name no) (do_not_autoplace no) (effects (font (size 1.27 1.27))))
  (pin "2")
  (pin "1"))
 (symbol
  (lib_id "Device:D")
  (at 50.8 104.14 270)
  (unit 1)
  (body_style 1)
  (exclude_from_sim no)
  (in_bom yes)
  (on_board yes)
  (in_pos_files yes)
  (dnp no)
  (fields_autoplaced yes)
  (property "Reference" "D27" (at 48.26 105.4101 90) (show_name no) (do_not_autoplace no) (effects (font (size 1.27 1.27)) (justify right)))
  (property "Value" "UF4007" (at 48.26 102.8701 90) (show_name no) (do_not_autoplace no) (effects (font (size 1.27 1.27)) (justify right)))
  (property "Footprint" "Diode_THT:D_DO-41_SOD81_P10.16mm_Horizontal" (at 50.8 104.14 0) (hide yes) (show_name no) (do_not_autoplace no) (effects (font (size 1.27 1.27))))
  (property "Datasheet" "" (at 50.8 104.14 0) (hide yes) (show_name no) (do_not_autoplace no) (effects (font (size 1.27 1.27))))
  (property "Description" "Diode" (at 50.8 104.14 0) (hide yes) (show_name no) (do_not_autoplace no) (effects (font (size 1.27 1.27))))
  (property "Sim.Device" "D" (at 50.8 104.14 0) (hide yes) (show_name no) (do_not_autoplace no) (effects (font (size 1.27 1.27))))
  (property "Sim.Pins" "1=K 2=A" (at 50.8 104.14 0) (hide yes) (show_name no) (do_not_autoplace no) (effects (font (size 1.27 1.27))))
  (pin "1")
  (pin "2"))
 (symbol
  (lib_id "power:VCOM")
  (at 241.3 88.9 90)
  (unit 1)
  (body_style 1)
  (exclude_from_sim no)
  (in_bom yes)
  (on_board yes)
  (in_pos_files yes)
  (dnp no)
  (fields_autoplaced yes)
  (property "Reference" "#PWR043" (at 245.11 88.9 0) (hide yes) (show_name no) (do_not_autoplace no) (effects (font (size 1.27 1.27))))
  (property "Value" "VCOM" (at 237.49 88.8999 90) (show_name no) (do_not_autoplace no) (effects (font (size 1.27 1.27)) (justify left)))
  (property "Footprint" "" (at 241.3 88.9 0) (hide yes) (show_name no) (do_not_autoplace no) (effects (font (size 1.27 1.27))))
  (property "Datasheet" "" (at 241.3 88.9 0) (hide yes) (show_name no) (do_not_autoplace no) (effects (font (size 1.27 1.27))))
  (property "Description" "Power symbol creates a global label with name \"VCOM\"" (at 241.3 88.9 0) (hide yes) (show_name no) (do_not_autoplace no) (effects (font (size 1.27 1.27))))
  (pin "1"))
 (symbol
  (lib_id "Device:D")
  (at 50.8 115.57 270)
  (unit 1)
  (body_style 1)
  (exclude_from_sim no)
  (in_bom yes)
  (on_board yes)
  (in_pos_files yes)
  (dnp no)
  (fields_autoplaced yes)
  (property "Reference" "D28" (at 48.26 116.8401 90) (show_name no) (do_not_autoplace no) (effects (font (size 1.27 1.27)) (justify right)))
  (property "Value" "UF4007" (at 48.26 114.3001 90) (show_name no) (do_not_autoplace no) (effects (font (size 1.27 1.27)) (justify right)))
  (property "Footprint" "Diode_THT:D_DO-41_SOD81_P10.16mm_Horizontal" (at 50.8 115.57 0) (hide yes) (show_name no) (do_not_autoplace no) (effects (font (size 1.27 1.27))))
  (property "Datasheet" "" (at 50.8 115.57 0) (hide yes) (show_name no) (do_not_autoplace no) (effects (font (size 1.27 1.27))))
  (property "Description" "Diode" (at 50.8 115.57 0) (hide yes) (show_name no) (do_not_autoplace no) (effects (font (size 1.27 1.27))))
  (property "Sim.Device" "D" (at 50.8 115.57 0) (hide yes) (show_name no) (do_not_autoplace no) (effects (font (size 1.27 1.27))))
  (property "Sim.Pins" "1=K 2=A" (at 50.8 115.57 0) (hide yes) (show_name no) (do_not_autoplace no) (effects (font (size 1.27 1.27))))
  (pin "1")
  (pin "2"))
 (symbol
  (lib_id "Device:C")
  (at 219.71 109.22 0)
  (unit 1)
  (body_style 1)
  (exclude_from_sim no)
  (in_bom yes)
  (on_board yes)
  (in_pos_files yes)
  (dnp no)
  (fields_autoplaced yes)
  (property "Reference" "C27" (at 223.52 107.9499 0) (show_name no) (do_not_autoplace no) (effects (font (size 1.27 1.27)) (justify left)))
  (property "Value" "100n" (at 223.52 110.4899 0) (show_name no) (do_not_autoplace no) (effects (font (size 1.27 1.27)) (justify left)))
  (property "Footprint" "" (at 220.6752 113.03 0) (hide yes) (show_name no) (do_not_autoplace no) (effects (font (size 1.27 1.27))))
  (property "Datasheet" "" (at 219.71 109.22 0) (hide yes) (show_name no) (do_not_autoplace no) (effects (font (size 1.27 1.27))))
  (property "Description" "Unpolarized capacitor" (at 219.71 109.22 0) (hide yes) (show_name no) (do_not_autoplace no) (effects (font (size 1.27 1.27))))
  (pin "2")
  (pin "1"))
 (symbol
  (lib_id "Device:C")
  (at 199.39 109.22 0)
  (unit 1)
  (body_style 1)
  (exclude_from_sim no)
  (in_bom yes)
  (on_board yes)
  (in_pos_files yes)
  (dnp no)
  (fields_autoplaced yes)
  (property "Reference" "C25" (at 203.2 107.9499 0) (show_name no) (do_not_autoplace no) (effects (font (size 1.27 1.27)) (justify left)))
  (property "Value" "10u" (at 203.2 110.4899 0) (show_name no) (do_not_autoplace no) (effects (font (size 1.27 1.27)) (justify left)))
  (property "Footprint" "" (at 200.3552 113.03 0) (hide yes) (show_name no) (do_not_autoplace no) (effects (font (size 1.27 1.27))))
  (property "Datasheet" "" (at 199.39 109.22 0) (hide yes) (show_name no) (do_not_autoplace no) (effects (font (size 1.27 1.27))))
  (property "Description" "Unpolarized capacitor" (at 199.39 109.22 0) (hide yes) (show_name no) (do_not_autoplace no) (effects (font (size 1.27 1.27))))
  (pin "2")
  (pin "1"))
 (symbol
  (lib_id "power:VCOM")
  (at 241.3 83.82 90)
  (unit 1)
  (body_style 1)
  (exclude_from_sim no)
  (in_bom yes)
  (on_board yes)
  (in_pos_files yes)
  (dnp no)
  (fields_autoplaced yes)
  (property "Reference" "#PWR039" (at 245.11 83.82 0) (hide yes) (show_name no) (do_not_autoplace no) (effects (font (size 1.27 1.27))))
  (property "Value" "VCOM" (at 237.49 83.8199 90) (show_name no) (do_not_autoplace no) (effects (font (size 1.27 1.27)) (justify left)))
  (property "Footprint" "" (at 241.3 83.82 0) (hide yes) (show_name no) (do_not_autoplace no) (effects (font (size 1.27 1.27))))
  (property "Datasheet" "" (at 241.3 83.82 0) (hide yes) (show_name no) (do_not_autoplace no) (effects (font (size 1.27 1.27))))
  (property "Description" "Power symbol creates a global label with name \"VCOM\"" (at 241.3 83.82 0) (hide yes) (show_name no) (do_not_autoplace no) (effects (font (size 1.27 1.27))))
  (pin "1"))
 (symbol
  (lib_id "Diode:1N5819")
  (at 129.54 96.52 270)
  (unit 1)
  (body_style 1)
  (exclude_from_sim no)
  (in_bom yes)
  (on_board yes)
  (in_pos_files yes)
  (dnp no)
  (property "Reference" "D33" (at 132.08 94.9324 90) (show_name no) (do_not_autoplace no) (effects (font (size 1.27 1.27)) (justify left)))
  (property "Value" "1N5819" (at 132.08 97.79 90) (show_name no) (do_not_autoplace no) (effects (font (size 1.27 1.27)) (justify left)))
  (property "Footprint" "Diode_SMD:D_01005_0402Metric" (at 125.095 96.52 0) (hide yes) (show_name no) (do_not_autoplace no) (effects (font (size 1.27 1.27))))
  (property "Datasheet" "http://www.vishay.com/docs/88525/1n5817.pdf" (at 129.54 96.52 0) (hide yes) (show_name no) (do_not_autoplace no) (effects (font (size 1.27 1.27))))
  (property "Description" "40V 1A Schottky Barrier Rectifier Diode, DO-41" (at 129.54 96.52 0) (hide yes) (show_name no) (do_not_autoplace no) (effects (font (size 1.27 1.27))))
  (pin "2")
  (pin "1")))
